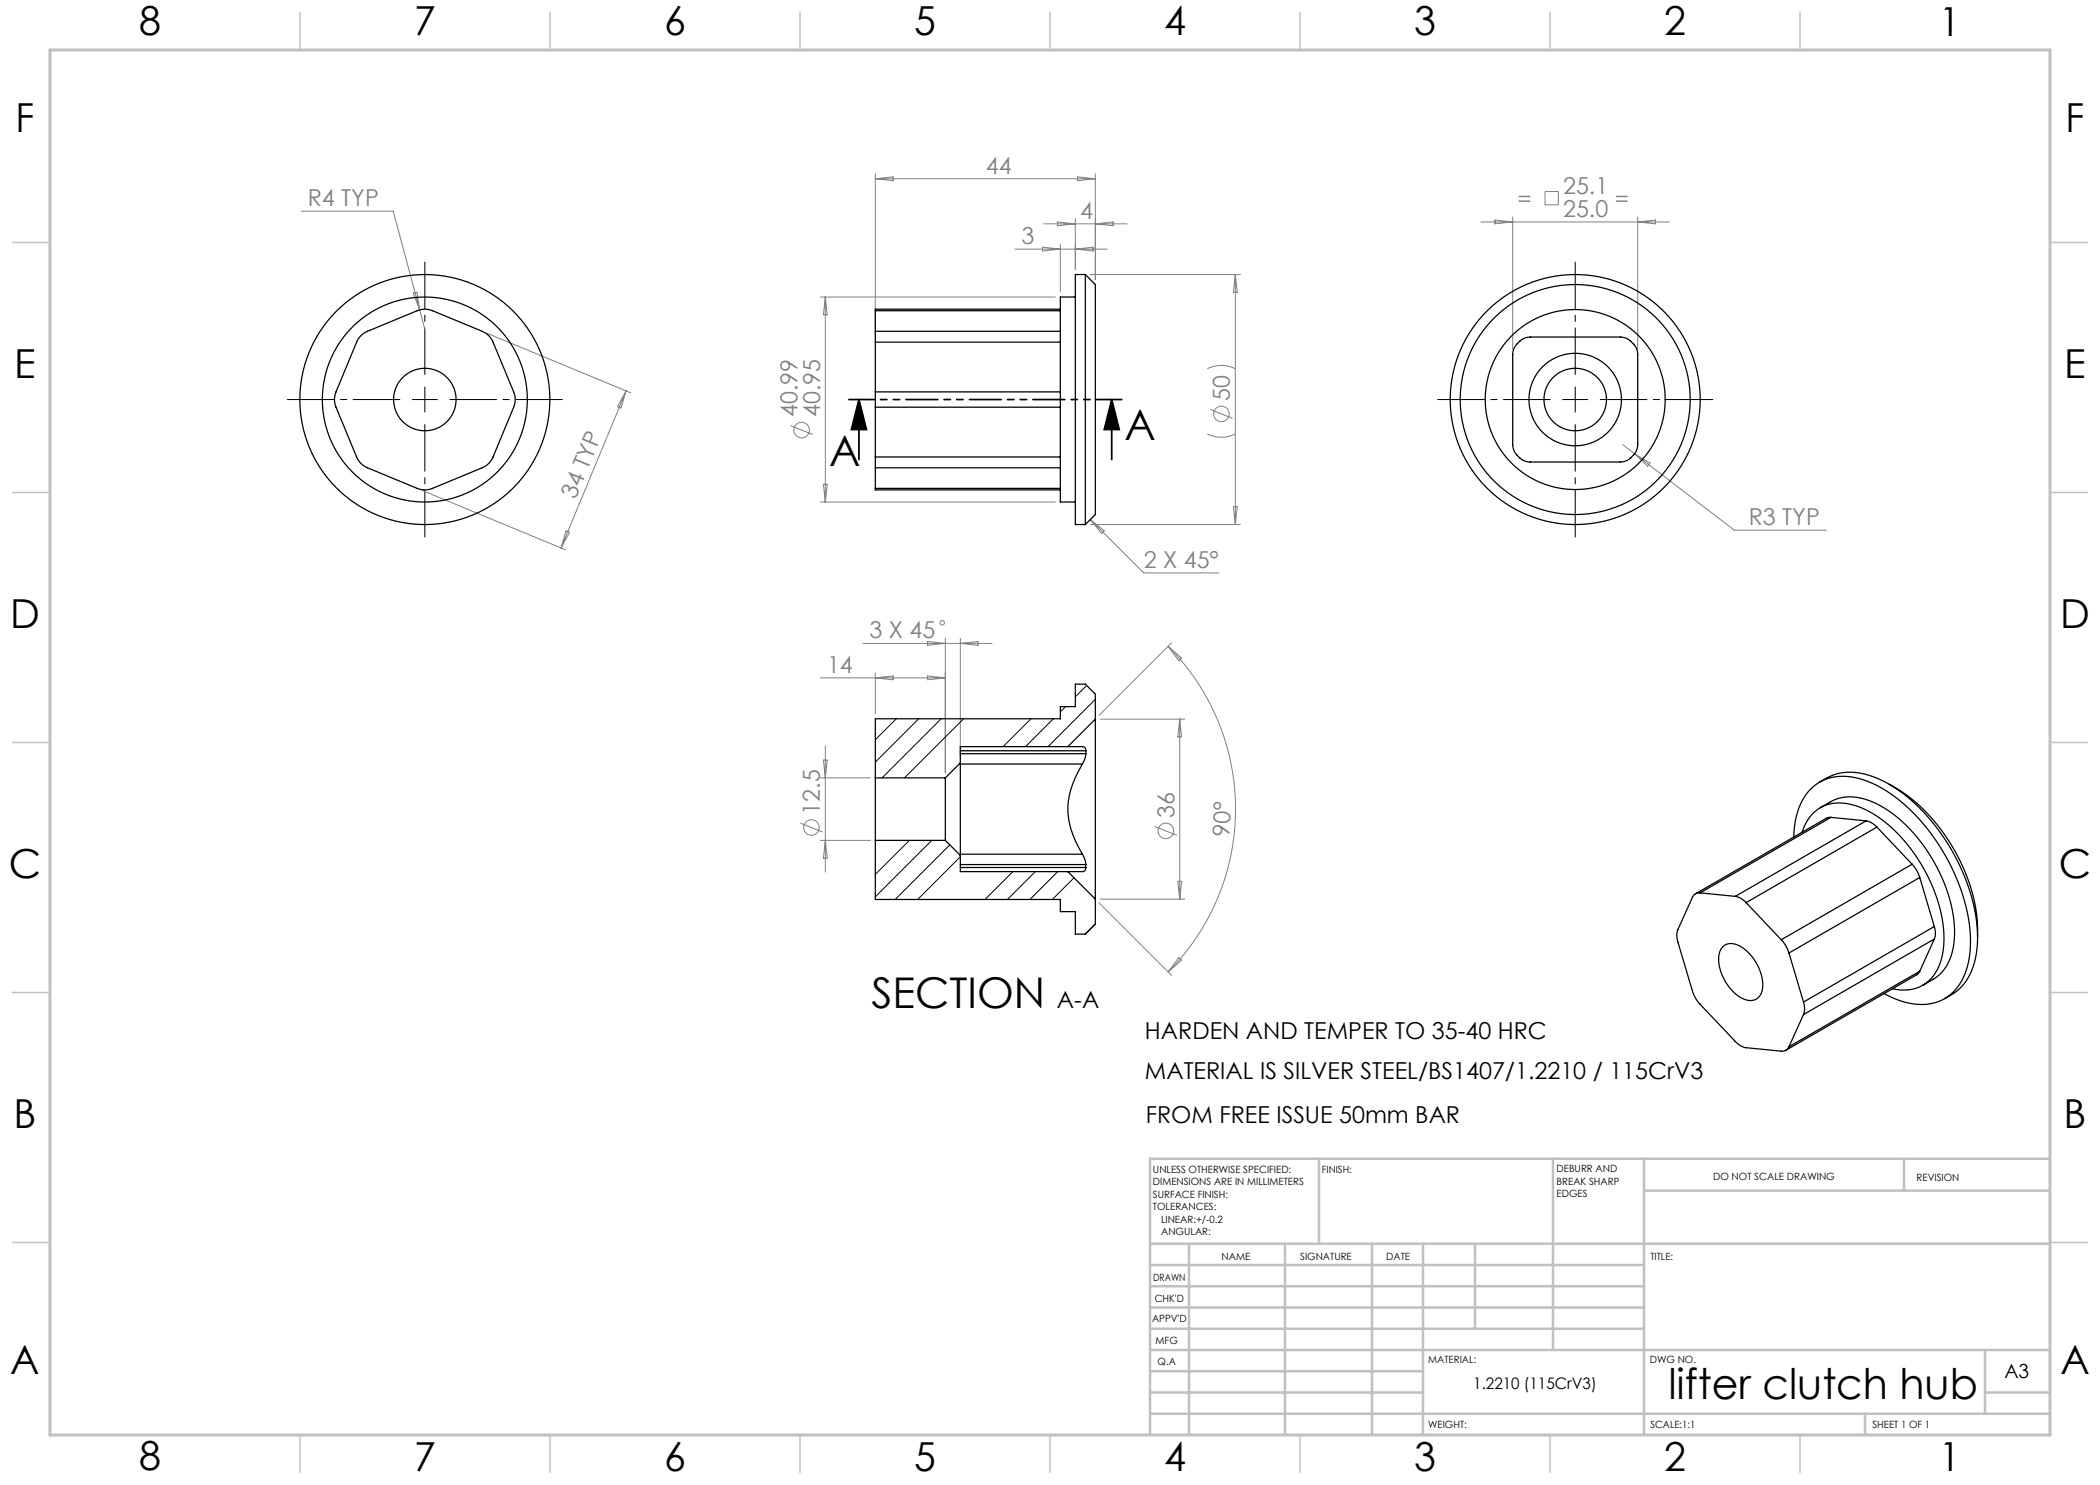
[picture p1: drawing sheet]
<svg xmlns="http://www.w3.org/2000/svg" width="420mm" height="297mm" viewBox="0 0 420 297" stroke-linecap="round" stroke-linejoin="round" font-family="sans-serif">
<g fill="none" stroke="#808080" stroke-width=".2">
<path d="M175.1 34.8v32.6M175.1 35.8h44M175.1 35.8l3.5-.4v.7zM215.5 35.4l3.6 .4-3.6 .3zM219.1 34.8v21.1M309 38.3h2.7v2.7h-2.7zM60.2 42.2h18.4l6.4 23.6M82.6 58.6l.8-.2 .5 3.6zM164.1 59.4h47M165.1 59.4v41M165.1 59.4l.3 3.6h-.7zM203 49.8h18.4"/>
<path d="M208.5 49.4l3.6 .4-3.6 .4zM208.7 44.8h16.7M211.5 44.4l3.6 .4-3.6 .3zM212.1 48.8v9.6M215.1 43.8v10.1M215.1 49.8l3.5-.4v.8zM218.1 54.9h30M219.1 44.8l3.5-.4v.7zM247.1 54.9v50M247.1 54.9l.3 3.6h-.7zM296.2 44.4h37.7M299 44l3.5 .4-3.5 .4z"/>
<path d="M302.5 43.4v26.5M327.5 43.4v26.5M327.5 44.4l3.6-.4v.8zM97.4 66.6l28.7 12M125.2 78.2l-13 31.4M125.2 78.2l-1 3.4-.7-.3zM241.5 73.8a6.3 6.3 0 0 1 5.6 0M84.4 98.1l28.7 11.9M158.1 85.1l4.4 1.8M164.7 96.9h.7l-.3 3.5zM241.5 86.8a6.3 6.3 0 0 0 5.6 0M242.1 81.9l4.4 1.8"/>
<path d="M324.5 88.9l2.4 1.9M326.9 90.8l20 15.2h18.4M326.9 90.8l3.1 1.8-.5 .6zM113.2 106.2l.7 .3-1.7 3.1zM164.1 100.4h47M218.1 103.9l2.7 2.3-.5 .5zM218.1 103.9l10.6 10.7h15.1M218.1 104.9h30M246.7 101.4h.7l-.3 3.5zM164.1 135.6h25M172.6 128.7h25.8M175.1 134.6v8.2"/>
<path d="M175.1 135.6l3.5-.4v.8zM185.5 128.3l3.6 .4-3.6 .4zM185.5 135.2l3.6 .4-3.6 .4zM189.1 127.7v26.9M192.1 127.7v23.9M192.1 128.7l3.5-.4v.8zM233.6 129.3a46 46 0 0 1 0 65.1M233.6 129.3l2.7 2.3-.5 .5zM234.3 128.6l-14.5 14.5M164.1 155.6h10M164.7 152h.7l-.3 3.6zM165.1 149.2v25.2"/>
<path d="M220.1 143.8h16.8M235.9 143.8v36M235.9 143.8l.4 3.6h-.7zM160.1 164.6l4.4 1.8M164.1 168.1h10M165.1 168.1l.3 3.5h-.7zM220.1 179.8h16.8M230.9 165.3l4.5 1.8M235.6 176.3h.7l-.4 3.5zM219.8 180.5l14.5 14.6M235.8 191.5l.5 .5-2.7 2.4z"/>
<circle cx="160.3" cy="86" r="1.56"/>
<circle cx="244.3" cy="82.8" r="1.56"/>
<circle cx="188.5" cy="124.6" r=".44"/>
<circle cx="162.3" cy="165.5" r="1.56"/>
<circle cx="233.2" cy="166.2" r="1.56"/>
</g>
<path d="M171.8 79.9l1.5 6h-3zM171.8 79.9v12M222.3 79.9l1.5 6h-3zM222.3 79.9v12" fill="none" stroke="#000" stroke-width=".35"/>
<path d="M80 79.9h-22.5M85 74.9v-22.5M90 79.9h22.5M310 79.9h-22.5M315 74.9v-22.5M320 79.9h22.5M85 84.9v22.5M315 84.9v22.5" fill="none" stroke="#000" stroke-width=".2" stroke-dasharray="15.2 1.3 1.3 1.3" stroke-dashoffset="5.9"/>
<g fill="none" stroke="#000" stroke-width=".2">
<path d="M82.5 79.9h5M85 77.4v5M312.5 79.9h5M315 77.4v5M217.3 137.1l-2.2 2.3M219.1 139.9l-9.5 9.4M179.3 143.8l-4.2 4.1M183.7 143.8l-8.6 8.6M188.2 143.8l-11.8 11.8M192.7 143.8l-11.8 11.8M206.2 143.8l-5.6 5.5M210.7 143.8l-5.6 5.5"/>
<path d="M213.1 141.3l-1 1.1M181.9 168.1l-6.8 6.8M186.4 168.1l-11.3 11.3M190 169l-11 10.9M192.1 171.4l-8.6 8.5M202.6 174.3l-5.6 5.6M207.1 174.3l-5.6 5.6M211.5 174.3l-5.5 5.6M214.8 175.6l-4.3 4.3M219.1 184.8l-2.1 2"/>
</g>
<path d="M224.3 79.9h-54.5" fill="none" stroke="#000" stroke-width=".35" stroke-dasharray="6.3 1.3 1.3 1.3 1.3 1.3" stroke-dashoffset="1.3"/>
<path d="M410 231.8v55.2h-187.2" fill="none" stroke="#c0c0c0" stroke-width=".2"/>
<g fill="none" stroke="#c0c0c0" stroke-width=".5">
<path d="M263.8 231.8v17M310.6 231.8v38.2M328.8 231.8v55.2M328.8 238.1h81.2M380.8 231.8v6.3M410 231.8h-180v55.2M230 248.8h180M230 257.3h98.8M230 253h98.8M237.8 248.8v38.2M257 248.8v38.2M274.4 248.8v38.2"/>
<path d="M284.6 248.8v38.2M295 248.8v17M230 265.8h98.8M230 261.5h98.8M230 278.5h54.6M230 274.3h54.6M230 270h180M397 278.5h13M397 270v12.8M230 282.8h180M373 282.8v4.2"/>
</g>
<g fill="none" stroke="#c0c0c0" stroke-width=".3">
<path d="M60 2.5v7.5M110 2.5v7.5M160 2.5v7.5M210 2.5v7.5M260 2.5v7.5M310 2.5v7.5M360 2.5v7.5M2.5 48.5h7.5M410 48.5h7.5M2.5 98.5h7.5M410 98.5h7.5M2.5 148.5h7.5"/>
<path d="M410 148.5h7.5M2.5 198.5h7.5M410 198.5h7.5M2.5 248.5h7.5M410 248.5h7.5M60 287v7.5M110 287v7.5M160 287v7.5M210 287v7.5M260 287v7.5M310 287v7.5M360 287v7.5"/>
</g>
<path d="M10 10h400v277h-400z" fill="none" stroke="#c0c0c0" stroke-width=".6"/>
<path d="M222.3 79.9l1.5 6h-3zM171.8 79.9l1.5 6h-3z" fill="#000"/>
<g fill="none" stroke="#000" stroke-width=".25">
<path d="M215.1 59.4h-3v41h3M217.1 54.9l2 2v46l-2 2M217.1 54.9v50M217.1 54.9h-2v50h2M72.2 67.1l1.3-.8 9.9-4.2a4 4 0 0 1 3.1 0l9.9 4.2a4 4 0 0 1 2.2 2.1l4.1 10a4 4 0 0 1 0 3l-4.1 10a4 4 0 0 1-2.2 2.2l-9.9 4.1a4 4 0 0 1-3.1 0l-9.9-4.1a4 4 0 0 1-2.2-2.2l-4.1-10a4 4 0 0 1 0-3l4.1-10zM175.1 78.4v3M175.1 66.3v2.1M175.1 78.4h37M175.1 62.1v4.2M175.1 68.4v10M175.1 68.4h37M175.1 66.3h37"/>
<path d="M175.1 62.1h37M212.1 61.8h-37v.3M303.7 68.5a3.1 3.1 0 0 1 2.3-1.1h16.7a3.9 3.9 0 0 1 3.4 .8l.4 .4a3.1 3.1 0 0 1 1 2.3v16.7a3.9 3.9 0 0 1-.8 3.4l-.3 .4a3.1 3.1 0 0 1-2.3 1h-16.7a3.9 3.9 0 0 1-3.4-.8l-.4-.4a3.1 3.1 0 0 1-1.1-2.3v-16.4a4.1 4.1 0 0 1 .9-3.7zM175.1 91.4v2.2M175.1 97.7v.3h37M175.1 81.4h37M175.1 91.4h37M175.1 81.4v10M175.1 93.6v4.1M175.1 93.6h37M175.1 97.7h37M175.1 155.6v12.5"/>
<path d="M175.1 155.6h14M189.1 155.6v12.5M192.1 152.6v18.5M192.1 152.6l-3 3M192.1 150.2h25.1M192.1 150.7h25.1M192.1 152.8h24.4M213.6 149.3h1.3a3.5 3.5 0 0 1 2 .2l.3 .7M213.6 149.3h-21.5v3.3M216.5 152.8a16.3 16.3 0 0 0-2.7 11.3 20.2 20.2 0 0 0 2.7 6.7M217.2 150.7l-.2 1.1-.5 1M217.2 150.2v.5"/>
<path d="M219.1 143.8v36M219.1 143.8v-5l-2-2h-2v4.5h-3v2.5h-37v11.8M219.1 143.8l-5.5 5.5M363.9 156.4a10.9 10.9 0 0 1 10.8-1 32.1 32.1 0 0 1 14.9 13.5 35.8 35.8 0 0 1 5.9 20 12.2 12.2 0 0 1-4.6 9.7l-2 1.1M377.8 156.9a35 35 0 0 1 15.7 18.8 30 30 0 0 1 2 11.8M175.1 168.1v11.8h37v2.4h3v4.5h2l2-2v-5M175.1 168.1h14M189.1 168.1l3 3M192.1 171.1v3.2h21.5M192.1 173.5h25.1M192.1 172.9h25.1M192.1 170.8h24.4"/>
<path d="M213.6 174.3l5.5 5.5M216.5 170.8l.5 1.3 .2 .8M217.2 173.5l-.1 .3a.62 .62 0 0 1-.6 .5h-2.9M217.2 172.9v.6M340 178.6a1.44 1.44 0 0 0-1.5 .9l-2.9 6.4a3.7 3.7 0 0 0 0 2.5l2.9 9.8a6.7 6.7 0 0 0 1.5 2.7l7.1 7.4a3.7 3.7 0 0 0 2.1 1.2l7.1 .7a1.44 1.44 0 0 0 1.5-.8M340 178.6l7.1 .7M347.1 179.3a3.7 3.7 0 0 1 2.1 1.2M358.8 167.4a13.4 13.4 0 0 1 3.8-10 9.9 9.9 0 0 1 9.8-1.5 29 29 0 0 1 13.8 10.8 38 38 0 0 1 7.9 22.1 13.1 13.1 0 0 1-4.1 10.2 10.2 10.2 0 0 1-10 1.1l-3.2-1.4M360.4 166.4a7.7 7.7 0 0 1 10.3-5.4 24.2 24.2 0 0 1 12.3 10 30 30 0 0 1 5.8 18 9.9 9.9 0 0 1-4 7.9 8.2 8.2 0 0 1-6.3 .8M364.1 161.6l2.1-1.3a9.4 9.4 0 0 1 8.9 .3 30.2 30.2 0 0 1 13.6 15.8 22.6 22.6 0 0 1 1.6 14.5 8.2 8.2 0 0 1-3.6 4.9l-2.1 1.3M366.2 163.5l-.9 .2-26.2 15.1M366.2 163.5l-26.2 15.1"/>
<path d="M366.2 163.5l7 .7M373.2 164.2a3.7 3.7 0 0 1 2.2 1.2M373.2 164.2l-26.1 15.1M375.4 165.4l-26.2 15.1M375.4 165.4l7 7.4M382.4 172.8a6.7 6.7 0 0 1 1.6 2.7M382.4 172.8l-26.1 15.2M384 175.5l-26.2 15.1M384 175.5l2.9 9.8M344.7 189.2a3.1 3.1 0 0 1 3.8 .3 9.3 9.3 0 0 1 3.9 8.6 2.51 2.51 0 0 1-3.9 1.6 9.4 9.4 0 0 1-4.7-8.8l.4-1.1zM349.2 180.5l7.1 7.5M356.3 188a6.7 6.7 0 0 1 1.5 2.6"/>
<path d="M357.8 190.6l2.9 9.8M384 194.2l-.7 .8-26.1 15.1M384 194.2l-26.2 15.2M386.9 185.3a3.7 3.7 0 0 1 0 2.5M386.9 185.3l-26.2 15.1M386.9 187.8l-26.2 15.1M386.9 187.8l-2.9 6.4M360.7 200.4a3.7 3.7 0 0 1 0 2.5M360.7 202.9l-2.9 6.5"/>
<circle cx="85" cy="79.9" r="25"/>
<circle cx="85" cy="79.9" r="20.5"/>
<circle cx="85" cy="79.9" r="6.2"/>
<circle cx="315" cy="79.9" r="25"/>
<circle cx="315" cy="79.9" r="18"/>
<circle cx="315" cy="79.9" r="23"/>
<circle cx="315" cy="79.9" r="9.3"/>
<circle cx="315" cy="79.9" r="6.3"/>
</g>
<g font-size="8.5">
<text x="224.9" y="88.1">A</text>
<text x="165.9" y="93.3">A</text>
<text x="174.3" y="201.6">SECTION</text>
<text x="333.7" y="279.7">lifter clutch hub</text>
</g>
<g font-size="8">
<text x="27.8" y="7">8</text>
<text x="82.8" y="7.1">7</text>
<text x="132.8" y="7.1">6</text>
<text x="182.8" y="7.1">5</text>
<text x="232.8" y="7.1">4</text>
<text x="282.8" y="7.1">3</text>
<text x="332.8" y="7.1">2</text>
<text x="387.8" y="7.1">1</text>
<text x="3.1" y="26.4">F</text>
<text x="413.1" y="26.3">F</text>
<text x="2.9" y="75.6">E</text>
<text x="412.9" y="75.6">E</text>
<text x="2" y="125.6">D</text>
<text x="412" y="125.6">D</text>
<text x="1.8" y="175.6">C</text>
<text x="411.8" y="175.6">C</text>
<text x="2.7" y="225.6">B</text>
<text x="412.7" y="225.6">B</text>
<text x="2.1" y="274.9">A</text>
<text x="412.1" y="274.8">A</text>
<text x="27.8" y="294">8</text>
<text x="82.8" y="294.1">7</text>
<text x="132.8" y="294.1">6</text>
<text x="182.8" y="294.1">5</text>
<text x="232.8" y="294.1">4</text>
<text x="282.8" y="294.1">3</text>
<text x="332.8" y="294.1">2</text>
<text x="387.8" y="294.1">1</text>
</g>
<g font-size="4.7" fill="#808080">
<text x="197.2" y="34.7">44</text>
<text x="61.5" y="41.2">R4 TYP</text>
<text x="303.5" y="41.4">=</text>
<text x="312.6" y="38.9">25.1</text>
<text x="323" y="41.4">=</text>
<text x="216" y="43.8">4</text>
<text x="312.6" y="43.4">25.0</text>
<text x="204.3" y="48.8">3</text>
<text x="159.5" y="83.5" transform="rotate(-90 159.5 83.5)">40.99</text>
<text x="164.1" y="83.5" transform="rotate(-90 164.1 83.5)">40.95</text>
<text x="246" y="80.2" transform="rotate(-90 246 80.2)">50</text>
<text x="115.1" y="100" transform="rotate(-67 115.1 100)">34 TYP</text>
<text x="349.8" y="105">R3 TYP</text>
<text x="228.7" y="113.6">2 X 45°</text>
<text x="173.9" y="127.6">3 X 45</text>
<text x="165.4" y="134.6">14</text>
<text x="164" y="162.9" transform="rotate(-90 164 162.9)">12.5</text>
<text x="234.9" y="163.6" transform="rotate(-90 234.9 163.6)">36</text>
<text x="245.9" y="167.3" transform="rotate(-87 245.9 167.3)">90°</text>
</g>
<g font-size="4.7">
<text x="211.4" y="201.6">A-A</text>
<text x="229" y="207.7">HARDEN AND TEMPER TO 35-40 HRC</text>
<text x="229" y="215.8">MATERIAL IS SILVER STEEL/BS1407/1.2210 / 115CrV3</text>
<text x="229.2" y="224.6">FROM FREE ISSUE 50mm BAR</text>
</g>
<text font-size="3.9" x="400.9" y="275.5">A3</text>
<text font-size="3.2" x="294.6" y="277.9">1.2210 (115CrV3)</text>
<g font-size="2">
<text x="230.6" y="234.6">UNLESS OTHERWISE SPECIFIED:</text>
<text x="230.6" y="237.1">DIMENSIONS ARE IN MILLIMETERS</text>
<text x="230.6" y="239.6">SURFACE FINISH:</text>
<text x="264.4" y="234.6">FINISH:</text>
<text x="311.3" y="234.5">DEBURR AND</text>
<text x="311.3" y="237">BREAK SHARP</text>
<text x="311.3" y="239.5">EDGES</text>
<text x="342.6" y="236">DO NOT SCALE DRAWING</text>
<text x="383.3" y="236.2">REVISION</text>
<text x="230.6" y="242.1">TOLERANCES:</text>
<text x="232.2" y="244.6">LINEAR:+/-0.2</text>
<text x="232.2" y="247.1">ANGULAR:</text>
<text x="244.3" y="252">NAME</text>
<text x="260" y="251.9">SIGNATURE</text>
<text x="277.2" y="251.9">DATE</text>
<text x="330.1" y="251.9">TITLE:</text>
<text x="230.6" y="256.1">DRAWN</text>
<text x="230.9" y="260.3">CHK'D</text>
<text x="230.4" y="264.4">APPV'D</text>
<text x="231.1" y="268.8">MFG</text>
<text x="231.5" y="273">Q.A</text>
<text x="285.6" y="272.5">MATERIAL:</text>
<text x="330" y="272.5">DWG NO.</text>
<text x="285.6" y="285.5">WEIGHT:</text>
<text x="330.1" y="285.6">SCALE:1:1</text>
<text x="374.5" y="285.6">SHEET 1 OF 1</text>
</g>
</svg>
